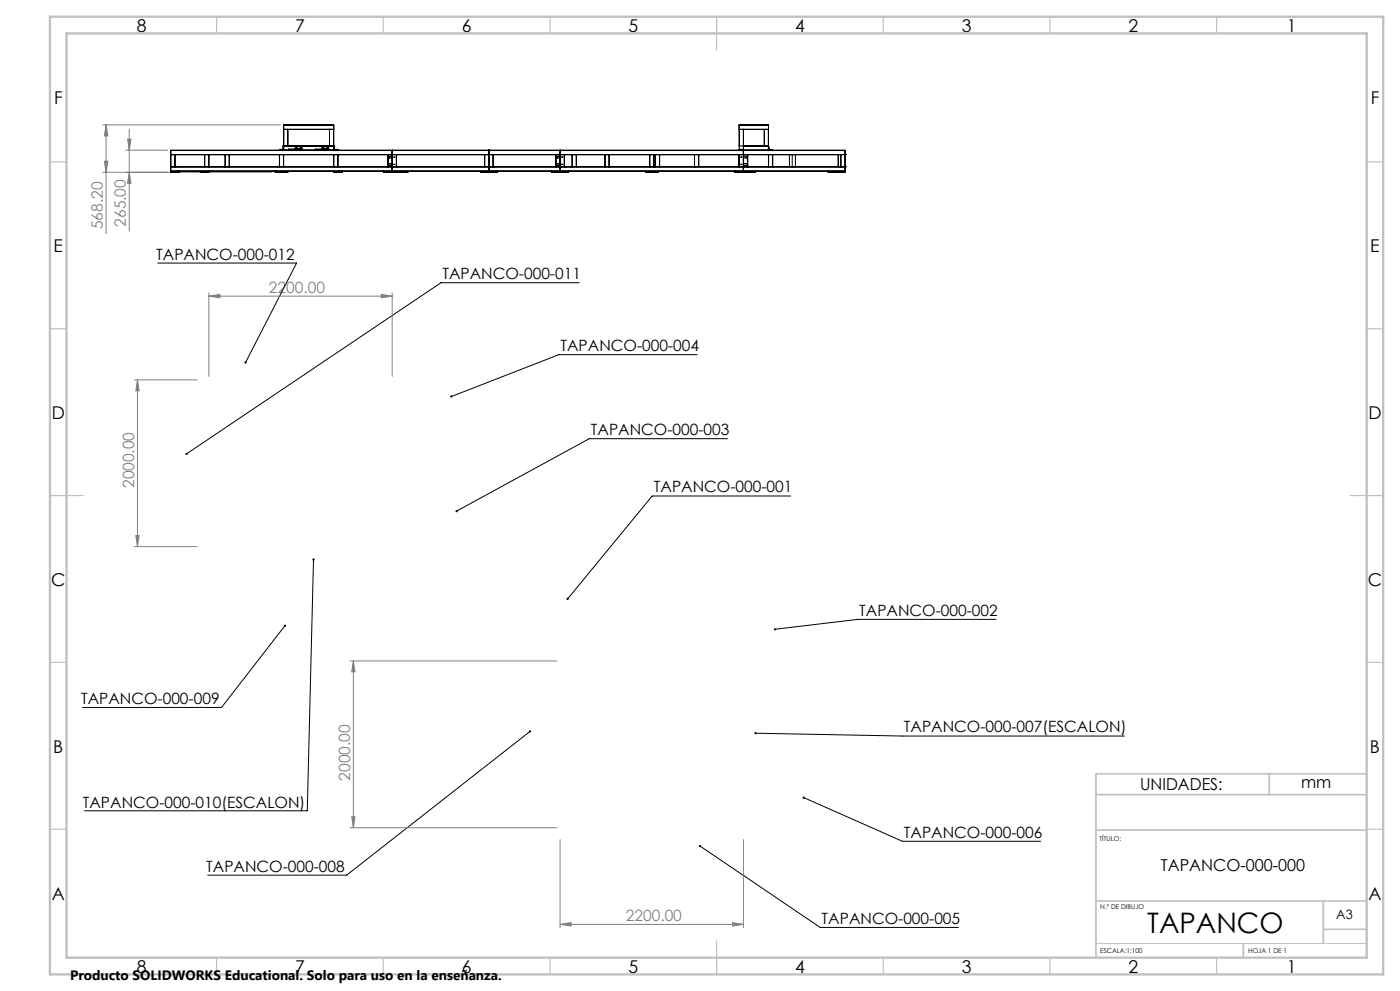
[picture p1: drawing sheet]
<svg xmlns="http://www.w3.org/2000/svg" width="420mm" height="297mm" viewBox="0 0 420 297" stroke-linecap="round" stroke-linejoin="round" font-family="sans-serif">
<g fill="none" stroke="#808080" stroke-width=".3">
<path d="M30.8 37.4h53.3M31.8 37.4l.5 3.3h-1zM31.8 37.4v32.6M38.8 38.7v30.6M30.8 51.6h50.8M31.3 48.3h1l-.5 3.3zM37.8 45h12.4M38.3 41.7h1l-.5 3.3zM38.8 51.6l.5 3.3h-1zM62.7 88.8l3.3-.6v1zM62.7 87.7v25.1M62.7 88.8h55"/>
<path d="M114.4 88.2l3.3 .6-3.3 .4zM117.7 87.7v25.1M40.3 113.8h18.8M41.2 113.8l.5 3.3h-1zM41.2 113.8v50M40.3 163.8h18.8M40.7 160.5h1l-.5 3.3zM105 198.1h62M106 198.1l.5 3.3h-1zM106 198.1v50M105 248.1h62M105.5 244.8h1l-.5 3.3z"/>
<path d="M168 251.6v26.4M223 251.6v26.4M168 277l3.3-.5v1zM168 277h55M219.7 276.5l3.3 .5-3.3 .5z"/>
</g>
<path d="M47.3 78.8h41.7l-15.3 29.9M173.7 84.7h-41.4l-76.3 51.3M209.1 106.3h-41.4l-32.3 12.5M218.3 131.5h-41.5l-39.8 21.7M237.1 148.7h-41.4l-25.4 30.8M94.1 167.7l-1.9 75.3h-66.9M85.5 187.5l-19 24.5h-41.7M298.8 185.6h-41.5l-24.8 3M159 219.2l-55 43.1h-41.7M226.6 219.7l44.1 .9h66.7M241.1 239l29.6 13.1h41.5M210 253.5l36.1 24.5h41.4" fill="none" stroke="#000" stroke-width=".3"/>
<path d="M328.8 282.8h81.2" fill="none" stroke="#c0c0c0" stroke-width=".3"/>
<g fill="none" stroke="#c0c0c0" stroke-width=".35">
<path d="M65 5v5M115 5v5M165 5v5M215 5v10M265 5v5M315 5v5M365 5v5M15 48.5h5M410 48.5h5M15 98.5h5M410 98.5h5M15 148.5h10"/>
<path d="M405 148.5h10M15 198.5h5M410 198.5h5M15 248.5h5M410 248.5h5M65 287v5M115 287v5M165 287v5M215 282v10M265 287v5M315 287v5M365 287v5"/>
</g>
<path d="M328.8 238.2h81.2M380.8 231.8v6.4M410 231.9h-81.2v55.1M328.8 248.8h81.2M328.8 270h81.2M397 270v12.8M397 278.5h13M373 282.8v4.2" fill="none" stroke="#c0c0c0" stroke-width=".5"/>
<path d="M15 5h400v287h-400zM20 10h390v277h-390z" fill="none" stroke="#c0c0c0" stroke-width=".7"/>
<path d="M170.1 179.2l-.1 .5 .3-.2-.2 .2a.33 .33 0 0 0 .4 0 .33 .33 0 0 0 0-.5 .33 .33 0 0 0-.4 0zM232.3 188.3l-.1 .4 .3-.1-.3 .1a.34 .34 0 0 0 .5 .2 .34 .34 0 0 0 .1-.5 .34 .34 0 0 0-.5-.1zM136.8 152.9l-.1 .4 .3-.1-.3 .1a.34 .34 0 0 0 .5 .2 .34 .34 0 0 0 .1-.5 .34 .34 0 0 0-.5-.1zM135.2 118.6l-.1 .4 .3-.2-.3 .2a.34 .34 0 0 0 .4 .1 .34 .34 0 0 0 .2-.5 .34 .34 0 0 0-.5 0zM209.8 253.3l.2 .2-.3-.1a.35 .35 0 0 0 .2 .5 .35 .35 0 0 0 .4-.4 .35 .35 0 0 0-.5-.2zM240.9 238.8l-.1 .1 .3 .1-.3-.1a.33 .33 0 0 0 .3 .5 .33 .33 0 0 0 .3-.4 .33 .33 0 0 0-.5-.2zM226.4 219.5l-.1 .2h.3h-.3a.34 .34 0 0 0 .4 .4 .34 .34 0 0 0 .2-.5 .34 .34 0 0 0-.5-.1zM158.8 219a.34 .34 0 0 0 0 .4 .34 .34 0 0 0 .4 .1 .34 .34 0 0 0 .1-.5l-.3 .2 .3-.2zM85.3 187.3a.35 .35 0 0 0-.1 .5 .35 .35 0 0 0 .6 0 .35 .35 0 0 0-.1-.5l-.2 .2 .2-.2zM93.8 167.4a.33 .33 0 0 0 0 .6 .33 .33 0 0 0 .6-.2 .33 .33 0 0 0-.3-.4v.3v-.3zM55.7 135.8v.4l.3-.2-.3 .2a.34 .34 0 0 0 .5 .1 .34 .34 0 0 0 0-.5 .34 .34 0 0 0-.5 0zM73.4 108.4v.5l.3-.2-.2 .2a.34 .34 0 0 0 .5-.1 .34 .34 0 0 0-.1-.4 .34 .34 0 0 0-.5 0z" fill="#000"/>
<g fill="#808080">
<path d="M114.4 88.2l3.3 .6-3.3 .4zM62.7 88.8l3.3-.6v1zM219.7 276.5l3.3 .5-3.3 .5zM168 277l3.3-.5v1z"/>
<path d="M40.7 160.5h1l-.5 3.3zM41.2 113.8l.5 3.3h-1z"/>
<path d="M106 198.1l.5 3.3h-1zM105.5 244.8h1l-.5 3.3zM31.8 37.4l.5 3.3h-1zM31.3 48.3h1l-.5 3.3zM38.3 41.7h1l-.5 3.3zM38.8 51.6l.5 3.3h-1z"/>
</g>
<g fill="none" stroke="#000" stroke-width=".3">
<path d="M85.1 38.8h.1M85.1 37.5h15M85.1 38.8h15v4.9M85.1 37.5h.1M86.3 38.8h.1M86.3 38.8v4.9M98.8 38.8h.1M98.8 38.8v4.9M221.8 37.5h8.7M221.8 37.5h.1M221.8 38.8h.1M221.8 38.8h8.7"/>
<path d="M223 38.8h.1M223 38.8v12.8M229.3 38.8h.1M229.3 38.8v4.9M230.5 38.8h.1M230.5 38.8v4.9M51.2 50h.1M51.2 51.3h202.3zM51.2 46.4h.1M51.2 45.1h202.3zM51.2 51.5h2.6M51.2 46.4h202.3"/>
<path d="M51.2 50h202.3M52.5 46.4h.1M52.5 50h.1M52.5 46.4v3.6M53.8 51.3v.3h-2.6v-6.6h202.3v6.6h-5.1v-.3M60.1 51.3v.3h2.6v-.3M60.1 51.5h2.6M61.4 46.4v3.6M62.7 46.4v3.6M67.5 46.4l.1 3.6zM68.8 50h.1M68.8 46.4v3.6"/>
<path d="M82.5 51.5h3.9M82.5 51.3v.3h3.9v-.3M83.8 46.4h.1M83.8 45v-.2h1v-1.1h15.5v1.1h1.1v.2M83.8 46.4v3.6M85.1 46.4v3.6zM85.1 45v-7.6h15v7.6M85.1 45h.1M85.1 43.7h15M86.3 43.7h.1M86.6 45h.1M86.6 44.9h.1"/>
<path d="M86.6 44.9h2M86.6 44.8h2M86.6 44.8v.2M88.6 45h.1M88.6 44.9h.1M88.6 44.7v.1M88.6 44.6v.1M88.6 43.9v.1M88.6 44v.6M88.6 44.8v.2M88.6 43.9h2M90.6 44.6l-4 .1v.1"/>
<path d="M90.6 44.7v.3M90.6 44.6v.1M90.6 43.9v.1M90.6 44v.6M94.6 45h.1M94.6 44.9h.1M94.6 44.9h2M94.6 44.8v.2M94.6 44.8h2M96.6 45h.1M96.6 44.9h.1M96.6 44.7v.1"/>
<path d="M96.6 44.6v.1M96.6 43.9v.1M96.6 44v.6M96.6 44.8v.2M96.6 43.9h2M98.6 44.6l-4 .1v.1M98.6 44.7v.3M98.6 44.6v.1M98.6 43.9v.1M98.6 44v.6M98.8 43.7h.1M100.1 43.7h.1"/>
<path d="M100.1 46.4h.1M100.1 50h.1M100.1 51.5h2.6M100.1 51.3v.3h2.6v-.3M100.1 46.4v3.6M101.4 46.4v3.6zM102 51.3v.3M115.1 51.5h7.3M115.1 51.3v.3h7.3v-.3M116.4 46.4h.1M116.4 50h.1M116.4 46.4v3.6"/>
<path d="M116.9 47.3h.1M116.8 49h.1M116.8 49.5h.1M116.9 46.8h.1M117.3 46.8h.1M117.2 49.5h.1M117.2 49h.1M117.3 47.3h.1M117.7 51.3h.1M117.7 50h.1M117.7 46.4h.1M117.7 45.1h.1"/>
<path d="M117.7 45v6.6M118.2 47.1h.1M118.1 49.3h.1M118.5 47.1h.1M118.9 50h.1M118.9 46.4h.1M118.9 46.4v3.6M120.2 51.3v.3M121.6 51.3v.3M144.1 51.5h5.1M144.1 51.3v.3h5.1v-.3M145.4 46.4v3.6z"/>
<path d="M146.6 50h.1M146.6 46.4h.1M146.6 51.3h.1M146.6 45.1h.1M146.6 46.4l.1 3.6M146.6 45h.1M146.6 51.5h.1M146.6 51.6h.1M146.6 45v6.6M147.9 46.4h.1M147.9 50h.1M147.9 46.4v3.6"/>
<path d="M165.5 51.5h5.1M165.5 51.3v.3h5.1v-.3M166.8 46.4v3.6zM167.1 49.5h.1M167.3 47.3h.1M167.1 49h.1M167.3 46.8h.1M167.6 49h.1M167.6 49.5h.1M167.7 47.3h.1M168 51.3h.1M168 50h.1"/>
<path d="M168 45.1h.1M168 46.4h.1M168 45v6.6M168.1 46.4v3.6M168.6 47.1h.1M168.6 49.2h.1M168.8 47.1h.1M168.8 49.2h.1M169.3 46.4h.1M169.3 50h.1M169.3 46.4v3.6M171.6 46.4v3.6"/>
<path d="M171.7 46.4v3.6M172.9 46.4v3.6M181.5 46.4h.1M181.5 50h.1M181.5 46.4v3.6M182.7 46.4v3.6v-3.6M193.6 51.5h3.8M193.6 51.3v.3h3.8v-.3M194.9 46.4h.1M194.9 46.4v3.6M196.1 46.4l.1 3.6zM196.6 46.4v3.6"/>
<path d="M197.9 46.4v3.6M208.4 46.4h.1M208.4 50h.1M208.4 46.4v3.6M209.6 46.4v3.6zM220.3 51.5h6.4M220.3 51.3v.3h6.4v-.3M220.5 51.3v.3M221.6 46.4v3.6M221.8 50h.1M221.8 46.4h.1M221.8 45v-7.6h8.7v7.6"/>
<path d="M221.8 43.7h8.7M221.8 44.8h1.2M221.8 46.4v3.6M222.3 47.1h.1M222.3 49.2h.1M222.5 49.2h.1M222.5 47.1h.1M223 51.3h.1M223 50h.1M223 45.1h.1M223 46.4h.1M223.5 47.3h.1"/>
<path d="M223.5 46.8h.1M223.4 49.5h.1M223.4 49h.1M223.9 46.8h.1M223.8 49.5h.1M223.9 47.3h.1M223.8 49h.1M224.3 50h.1M224.3 46.4h.1M224.3 46.4v3.6M225.6 51.3v.3M229.3 43.7h.1"/>
<path d="M230.5 43.7l-7.5 .1M230.5 43.7h.1M230.5 44.3h.1M230.5 43.9v.1M230.5 46.4v3.6M230.5 43.9h.1M230.6 44h.1M230.6 44.6v.1M230.6 44.7h.1M230.6 44v.6M230.9 44.9l-.3-.2 .1 .3M230.9 44.9h.1"/>
<path d="M230.9 44.9h.7M231.2 45h.1M231.6 44.9h.1M231.6 45h.1M231.6 44.9v.1M231.8 46.4v3.6M236.8 46.4v3.6M237.7 46.4v3.6M238.6 46.4v3.6M248.4 51.5h5.1M251 51.3v.3M251.5 46.4v3.6"/>
<path d="M252.2 46.4l.1 3.6zM253.5 50h.1M253.5 46.4h.1"/>
<circle cx="89" cy="44.3" r=".15"/>
<circle cx="89" cy="44.3" r=".08"/>
<circle cx="90.2" cy="44.3" r=".16"/>
<circle cx="90.2" cy="44.3" r=".08"/>
<circle cx="97" cy="44.3" r=".16"/>
<circle cx="97" cy="44.3" r=".08"/>
<circle cx="98.2" cy="44.3" r=".16"/>
<circle cx="98.2" cy="44.3" r=".09"/>
<circle cx="118.4" cy="49.3" r=".06"/>
<circle cx="167.6" cy="46.9" r=".06"/>
<circle cx="230.7" cy="44.8" r=".09"/>
</g>
<text font-size="8.5" x="344.2" y="279.7">TAPANCO</text>
<g font-size="5.3">
<text x="41" y="9.5">8</text>
<text x="88.5" y="9.5">7</text>
<text x="138.5" y="9.5">6</text>
<text x="188.5" y="9.5">5</text>
<text x="238.5" y="9.5">4</text>
<text x="288.5" y="9.5">3</text>
<text x="338.5" y="9.5">2</text>
<text x="386" y="9.5">1</text>
<text x="16.2" y="31.2">F</text>
<text x="411.2" y="31.2">F</text>
<text x="16.1" y="75.5">E</text>
<text x="411.1" y="75.5">E</text>
<text x="15.5" y="125.5">D</text>
<text x="410.5" y="125.5">D</text>
<text x="15.4" y="175.5">C</text>
<text x="410.4" y="175.5">C</text>
<text x="16" y="225.5">B</text>
<text x="411" y="225.5">B</text>
<text x="15.5" y="269.7">A</text>
<text x="410.5" y="269.7">A</text>
<text x="41" y="291.5">8</text>
<text x="88.5" y="291.5">7</text>
<text x="138.5" y="291.5">6</text>
<text x="188.5" y="291.5">5</text>
<text x="238.5" y="291.5">4</text>
<text x="288.5" y="291.5">3</text>
<text x="338.5" y="291.5">2</text>
<text x="386" y="291.5">1</text>
</g>
<g font-size="4.9">
<text x="342" y="236.8">UNIDADES:</text>
<text x="390.4" y="236.2">mm</text>
<text x="348.2" y="260.9">TAPANCO-000-000</text>
</g>
<g font-size="4.7" fill="#808080">
<text x="30.8" y="68.7" transform="rotate(-90 30.8 68.7)">568.20</text>
<text x="37.8" y="68" transform="rotate(-90 37.8 68)">265.00</text>
<text x="80.7" y="87.7">2200.00</text>
<text x="40.2" y="146.3" transform="rotate(-90 40.2 146.3)">2000.00</text>
<text x="105" y="234" transform="rotate(-90 105 234)">2000.00</text>
<text x="187.8" y="276">2200.00</text>
</g>
<g font-size="4.7">
<text x="46.9" y="77.8">TAPANCO-000-012</text>
<text x="132.7" y="83.7">TAPANCO-000-011</text>
<text x="168.1" y="105.2">TAPANCO-000-004</text>
<text x="177.3" y="130.4">TAPANCO-000-003</text>
<text x="196.2" y="147.6">TAPANCO-000-001</text>
<text x="257.8" y="184.6">TAPANCO-000-002</text>
<text x="24.3" y="210.9">TAPANCO-000-009</text>
<text x="271.2" y="219.5">TAPANCO-000-007(ESCALON)</text>
<text x="24.9" y="242">TAPANCO-000-010(ESCALON)</text>
<text x="271.2" y="251.1">TAPANCO-000-006</text>
<text x="61.9" y="261.3">TAPANCO-000-008</text>
<text x="246.5" y="277">TAPANCO-000-005</text>
</g>
<text font-size="4.1" x="21" y="293.7">Producto SOLIDWORKS Educational. Solo para uso en la enseñanza.</text>
<text font-size="3.9" x="400.9" y="275.5">A3</text>
<g font-size="2">
<text x="329.9" y="251.9">TÍTULO:</text>
<text x="330.1" y="272.5">N.º DE DIBUJO</text>
<text x="330.1" y="285.6">ESCALA:1:100</text>
<text x="374.5" y="285.6">HOJA 1 DE 1</text>
</g>
</svg>
